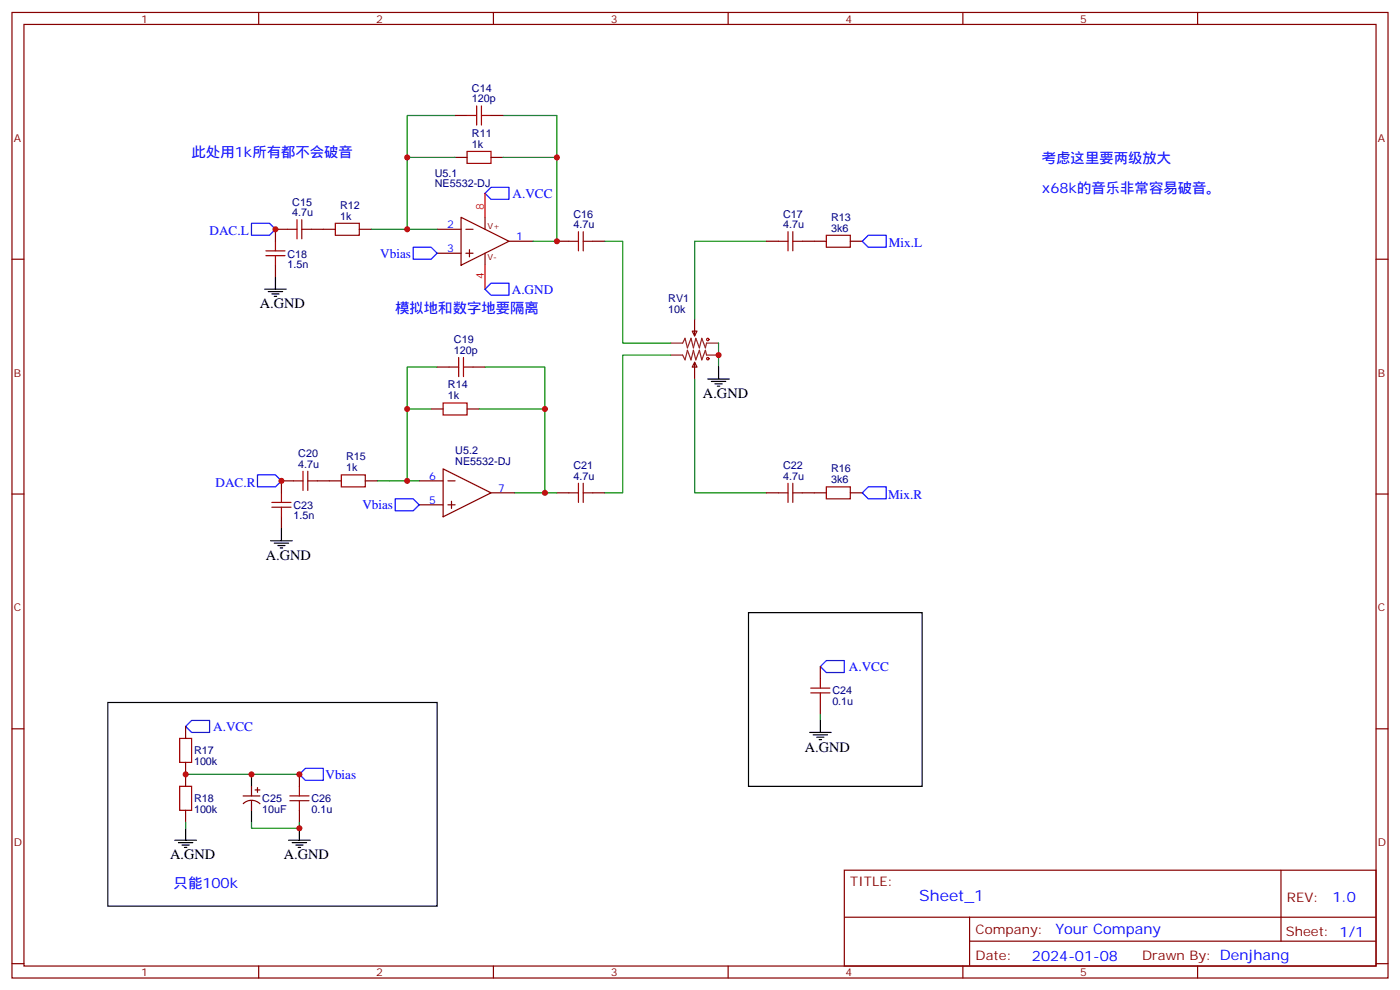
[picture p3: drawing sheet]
<svg xmlns="http://www.w3.org/2000/svg" width="412mm" height="292mm" viewBox="0 0 412 292" stroke-linecap="round" stroke-linejoin="round" font-family="sans-serif">
<g fill="none" stroke="#870000" stroke-width=".35">
<path d="M3.5 3.7h405.4v284.3h-405.4zM7.1 7.2h398.2v277.3h-398.2zM76.2 3.7v3.5M145.3 3.7v3.5M214.5 3.7v3.5M283.6 3.7v3.5M352.8 3.7v3.5M134.1 34h3.5M144.6 34h3.6M134.1 46.4h3.5M144.6 46.4h3.6M3.5 76.3h3.6"/>
<path d="M81.1 78.1v3.5M84.7 67.5h-3.6v3.5M91.7 67.5h7.1M105.8 67.5h3.6M128.8 67.5h7M128.8 74.6h7M135.8 64l14.1 7-14.1 7.1zM137.2 67.5h2.1M137.2 74.6h2.1M138.3 73.5v2.1M142.9 64v3.5M142.9 74.6v3.5"/>
<path d="M149.9 71h7.1M164 71h3.6M174.6 71h3.6M225.8 71h3.5M236.4 71h7M250.5 71h3.5M405.3 76.3h3.6M203.9 97.5h1.4l-.7 1.4zM204.6 94v4.9M128.8 108.1h3.5M139.3 108.1h3.6M204.6 106.7l.7 1.4h-1.4z"/>
<path d="M204.6 106.7v4.9M127 120.4h3.5M130.5 138.1l14.1 7-14.1 7.1zM137.6 120.4h3.5M3.5 145.5h3.6M82.9 152.2v3.5M86.4 141.6h-3.5v3.5M93.5 141.6h7M107.6 141.6h3.5M123.5 141.6h7M123.5 148.7h7M131.9 141.6h2.2"/>
<path d="M131.9 148.7h2.2M133 147.6v2.1M144.6 145.1h7.1M164 145.1h3.6M174.6 145.1h3.6M225.8 145.1h3.5M236.4 145.1h7M250.5 145.1h3.5M405.3 145.5h3.6M241.7 196.3v3.5M3.5 214.6h3.6M54.7 213.9v3.6"/>
<path d="M241.7 206.9v3.5M405.3 214.6h3.6M54.7 224.5v7.1M54.7 238.6v3.5M71.6 234.4h5M71.6 236.7a3.5 3.5 0 0 1 5 0M74.1 231.6v2.8M74.1 235.8v2.8M75.1 232.6h1.5M75.8 231.9v1.4M88.2 228v3.6M88.2 238.6v3.5"/>
<path d="M248.7 256.3h156.6v28.2h-156.6zM377.3 256.3v20.9M248.7 270.1h156.5M285.6 277.2h119.6M285.6 270.1v14.1M3.5 283.8h3.6M76.2 284.5v3.5M145.3 284.5v3.5M214.5 284.5v3.5M283.6 284.5v3.5M352.8 284.5v3.5M405.3 283.8h3.6"/>
</g>
<path d="M144.6 55.2h5.3v3.5h-5.3l-1.7-1.8zM74.1 65.8h5.3l1.7 1.7-1.7 1.8h-5.3zM121.7 72.8h5.3l1.8 1.8-1.8 1.7h-5.3zM255.8 69.3h5.3v3.5h-5.3l-1.8-1.8zM142.9 85.2l1.7-1.8h5.3v3.5h-5.3zM75.8 139.8h5.3l1.8 1.8-1.8 1.8h-5.3zM116.4 146.9h5.3l1.8 1.8-1.8 1.7h-5.3zM255.8 143.4h5.3v3.5h-5.3l-1.8-1.8zM243.4 194.5h5.3v3.5h-5.3l-1.7-1.7zM56.4 212.2h5.3v3.5h-5.3l-1.7-1.8zM90 226.3h5.2v3.5h-5.2l-1.8-1.8z" fill="none" stroke="#00f" stroke-width=".35"/>
<g fill="none" stroke="#008700" stroke-width=".35">
<path d="M134.1 34h-14.2v12.4M148.2 34h15.8v12.4M134.1 46.4h-14.2v21.1M148.2 46.4h15.8v24.6h-7M109.4 67.5h19.4M178.2 71h5.2v30h14.2M225.8 71h-21.2v23M128.8 108.1h-8.9v12.3M142.9 108.1h17.6v12.3M197.6 104.6h-14.2v40.5h-5.2M204.6 111.6v33.5h21.2M211.7 101v7.1"/>
<path d="M127 120.4h-7.1v21.2M141.1 120.4h19.4v24.7h-8.8M111.1 141.6h12.4M160.5 145.1h3.5M241.7 210.4v1.8M54.7 228h33.5M54.7 242.1v1.8M74.1 242.1v1.8h14.1v-1.8"/>
</g>
<g fill="none" stroke="#a10000" stroke-width=".35">
<path d="M137.6 34h2.8M140.4 31.2v5.6M141.8 34h2.8M141.8 31.2v5.6M137.6 44.6h7v3.5h-7zM78.3 75.3h5.7M78.3 73.9h5.7M81.1 71v2.9M81.1 75.3v2.8M84.7 67.5h2.8M87.5 64.7v5.6M88.9 67.5h2.8"/>
<path d="M88.9 64.7v5.6M98.8 65.8h7v3.5h-7zM167.6 71h2.8M170.4 68.2v5.7M171.8 71h2.8M171.8 68.2v5.7M229.3 71h2.8M232.1 68.2v5.7M233.5 71h2.9M233.5 68.2v5.7M243.4 69.3h7.1v3.5h-7.1zM130.5 118.7h7.1v3.5h-7.1z"/>
<path d="M132.3 108.1h2.8M135.1 105.3v5.6M136.5 108.1h2.8M136.5 105.3v5.6M89.3 138.8v5.6M90.7 138.8v5.6M100.5 139.8h7.1v3.6h-7.1zM80.1 149.4h5.6M80.1 148h5.6M82.9 145.1v2.9M82.9 149.4v2.8M86.4 141.6h2.9"/>
<path d="M90.7 141.6h2.8M167.6 145.1h2.8M170.4 142.3v5.7M171.8 142.3v5.7M171.8 145.1h2.8M229.3 145.1h2.8M232.1 142.3v5.7M233.5 145.1h2.9M233.5 142.3v5.7M243.4 143.4h7.1v3.5h-7.1zM241.7 199.8v2.8M52.9 217.5h3.5v7h-3.5z"/>
<path d="M238.8 204h5.7M238.8 202.6h5.7M241.7 204v2.9M52.9 231.6h3.5v7h-3.5zM85.4 235.8h5.6M85.4 234.4h5.6M88.2 231.6v2.8M88.2 235.8v2.8"/>
<circle cx="208.5" cy="100" r=".35"/>
<circle cx="208.5" cy="105.6" r=".35"/>
</g>
<path d="M142.9 56.9v7.1M142.9 78.1v7.1" fill="none" stroke="#f00" stroke-width=".35"/>
<path d="M197.6 101h3.5l.7-1.4 .7 2.8 1.1-2.8 .7 2.8 .7-2.8 1 2.8 .7-2.8 1.1 2.8 .3-1.4h3.6M197.6 104.6h3.5l.7 1.4 .7-2.8 1.1 2.8 .7-2.8 .7 2.8 1-2.8 .7 2.8 1.1-2.8 .3 1.4h3.6" fill="none" stroke="#8c2424" stroke-width=".35"/>
<g fill="none" stroke="#000" stroke-width=".35">
<path d="M78 85.2h6.3M79 85.9h4.3M80.1 86.6h2.1M80.8 87.3h.7M81.1 81.6v3.6M208.5 111.6h6.3M209.5 112.3h4.3M210.6 113h2.1M211.3 113.7h.7M211.7 108.1v3.5M79.7 159.2h6.4M80.8 159.9h4.2"/>
<path d="M82.9 155.7v3.5M81.8 160.7h2.2M82.5 161.4h.8M220.5 180.4h51.1v51.2h-51.1zM31.7 206.9h97.1v59.9h-97.1zM238.5 215.7h6.3M239.5 216.4h4.3M240.6 217.1h2.1M241.3 217.8h.7M241.7 212.2v3.5M74.1 228v3.6M74.1 238.6v3.5"/>
<path d="M51.5 247.4h6.4M52.6 248.1h4.2M53.6 248.8h2.1M54.3 249.6h.7M54.7 243.9v3.5M85 247.4h6.4M86.1 248.1h4.2M87.1 248.8h2.2M87.8 249.6h.7M88.2 243.9v3.5"/>
</g>
<g fill="#c00">
<circle cx="160.5" cy="120.4" r=".88"/>
<circle cx="119.9" cy="120.4" r=".88"/>
<circle cx="119.9" cy="141.6" r=".88"/>
<circle cx="164" cy="46.4" r=".88"/>
<circle cx="119.9" cy="46.4" r=".88"/>
<circle cx="119.9" cy="67.5" r=".88"/>
<circle cx="164" cy="71" r=".88"/>
<circle cx="160.5" cy="145.1" r=".88"/>
<circle cx="211.7" cy="104.6" r=".88"/>
<circle cx="74.1" cy="228" r=".88"/>
<circle cx="54.7" cy="228" r=".88"/>
<circle cx="88.2" cy="243.9" r=".88"/>
<circle cx="88.2" cy="228" r=".88"/>
<circle cx="81.1" cy="67.5" r=".88"/>
<circle cx="82.9" cy="141.6" r=".88"/>
</g>
<text font-size="4.6" fill="#00f" x="270.8" y="265.3">Sheet_1</text>
<g font-size="4.2" fill="#00f">
<text x="56.4" y="46.4">此处用1k所有都不会破音</text>
<text x="306.9" y="48.1">考虑这里要两级放大</text>
<text x="306.9" y="56.9">x68k的音乐非常容易破音。</text>
<text x="116.4" y="92.2">模拟地和数字地要隔离</text>
<text x="51.2" y="261.5">只能100k</text>
<text x="392.5" y="265.5">1.0</text>
<text x="310.9" y="275.1">Your Company</text>
<text x="304" y="282.9">2024-01-08</text>
</g>
<g font-size="4.2">
<text x="76.6" y="90.8">A.GND</text>
<text x="207.1" y="117.3">A.GND</text>
<text x="78.3" y="164.9">A.GND</text>
<text x="237.1" y="221.3">A.GND</text>
<text x="50.1" y="253.1">A.GND</text>
<text x="83.6" y="253.1">A.GND</text>
</g>
<g font-size="3.9" fill="#00f">
<text x="151" y="58.2">A.VCC</text>
<text x="61.7" y="69.3">DAC.L</text>
<text x="112" y="75.8">Vbias</text>
<text x="261.8" y="72.8">Mix.L</text>
<text x="150.8" y="86.4">A.GND</text>
<text x="63.5" y="143.4">DAC.R</text>
<text x="106.7" y="149.9">Vbias</text>
<text x="261.6" y="146.9">Mix.R</text>
<text x="250.1" y="197.5">A.VCC</text>
<text x="62.8" y="215.2">A.VCC</text>
<text x="95.9" y="229.3">Vbias</text>
</g>
<g font-size="3.9" fill="#800">
<text x="250.5" y="260.8">TITLE:</text>
<text x="379.1" y="265.5">REV:</text>
<text x="287.4" y="275">Company:</text>
<text x="378.7" y="275.7">Sheet: 1/1</text>
<text x="287.4" y="282.7">Date:</text>
<text x="336.4" y="282.8">Drawn By: Denjhang</text>
</g>
<g font-size="3.2" fill="#800">
<text x="41.6" y="6.7">1</text>
<text x="110.8" y="6.7">2</text>
<text x="179.9" y="6.7">3</text>
<text x="249.1" y="6.7">4</text>
<text x="318.2" y="6.7">5</text>
<text x="4.1" y="41.8">A</text>
<text x="405.9" y="41.8">A</text>
<text x="4.1" y="110.9">B</text>
<text x="405.9" y="110.9">B</text>
<text x="4.1" y="180.1">C</text>
<text x="405.9" y="180.1">C</text>
<text x="4.1" y="249.2">D</text>
<text x="405.9" y="249.2">D</text>
<text x="41.6" y="287.5">1</text>
<text x="110.8" y="287.5">2</text>
<text x="179.9" y="287.5">3</text>
<text x="249.1" y="287.5">4</text>
<text x="318.2" y="287.5">5</text>
</g>
<g font-size="3.2" fill="#000080">
<text x="139" y="27">C14</text>
<text x="139" y="30.1">120p</text>
<text x="139" y="40.3">R11</text>
<text x="139" y="43.5">1k</text>
<text x="128.1" y="52">U5.1</text>
<text x="128.1" y="55.2">NE5532-DJ</text>
<text x="86.1" y="63.6">4.7u</text>
<text x="86.1" y="60.5">C15</text>
<text x="100.2" y="64.7">1k</text>
<text x="100.2" y="61.5">R12</text>
<text x="168.9" y="64.1">C16</text>
<text x="230.7" y="64.1">C17</text>
<text x="244.8" y="65.1">R13</text>
<text x="168.9" y="67.2">4.7u</text>
<text x="230.7" y="67.2">4.7u</text>
<text x="244.8" y="68.2">3k6</text>
<text x="84.7" y="75.8">C18</text>
<text x="84.7" y="78.9">1.5n</text>
<text x="196.8" y="89.1">RV1</text>
<text x="196.8" y="92.2">10k</text>
<text x="133.7" y="101">C19</text>
<text x="133.7" y="104.2">120p</text>
<text x="131.9" y="117.6">1k</text>
<text x="131.9" y="114.4">R14</text>
<text x="87.9" y="137.7">4.7u</text>
<text x="87.9" y="134.6">C20</text>
<text x="102" y="135.6">R15</text>
<text x="134.1" y="136.9">NE5532-DJ</text>
<text x="134.1" y="133.7">U5.2</text>
<text x="102" y="138.8">1k</text>
<text x="168.9" y="141.3">4.7u</text>
<text x="168.9" y="138.2">C21</text>
<text x="230.7" y="141.3">4.7u</text>
<text x="230.7" y="138.2">C22</text>
<text x="244.8" y="142.3">3k6</text>
<text x="244.8" y="139.1">R16</text>
<text x="86.4" y="149.9">C23</text>
<text x="86.4" y="153">1.5n</text>
<text x="245.2" y="207.6">0.1u</text>
<text x="245.2" y="204.5">C24</text>
<text x="57.1" y="225.3">100k</text>
<text x="57.1" y="222.1">R17</text>
<text x="57.1" y="239.5">100k</text>
<text x="57.1" y="236.2">R18</text>
<text x="77.3" y="239.4">10uF</text>
<text x="77.3" y="236.2">C25</text>
<text x="91.7" y="239.4">0.1u</text>
<text x="91.7" y="236.2">C26</text>
</g>
<g font-size="3.2" fill="#f00">
<text x="142.5" y="61.9" transform="rotate(-90 142.5 61.9)">8</text>
<text x="142.5" y="82.2" transform="rotate(-90 142.5 82.2)">4</text>
</g>
<g font-size="3.2" fill="#00f">
<text x="131.7" y="67.2">2</text>
<text x="152" y="70.7">1</text>
<text x="131.7" y="74.2">3</text>
<text x="126.4" y="141.3">6</text>
<text x="126.4" y="148.3">5</text>
<text x="146.8" y="144.8">7</text>
</g>
<g font-size="2.5" fill="#800">
<text x="143.6" y="67.5">V+</text>
<text x="143.6" y="76.7">V-</text>
</g>
</svg>
